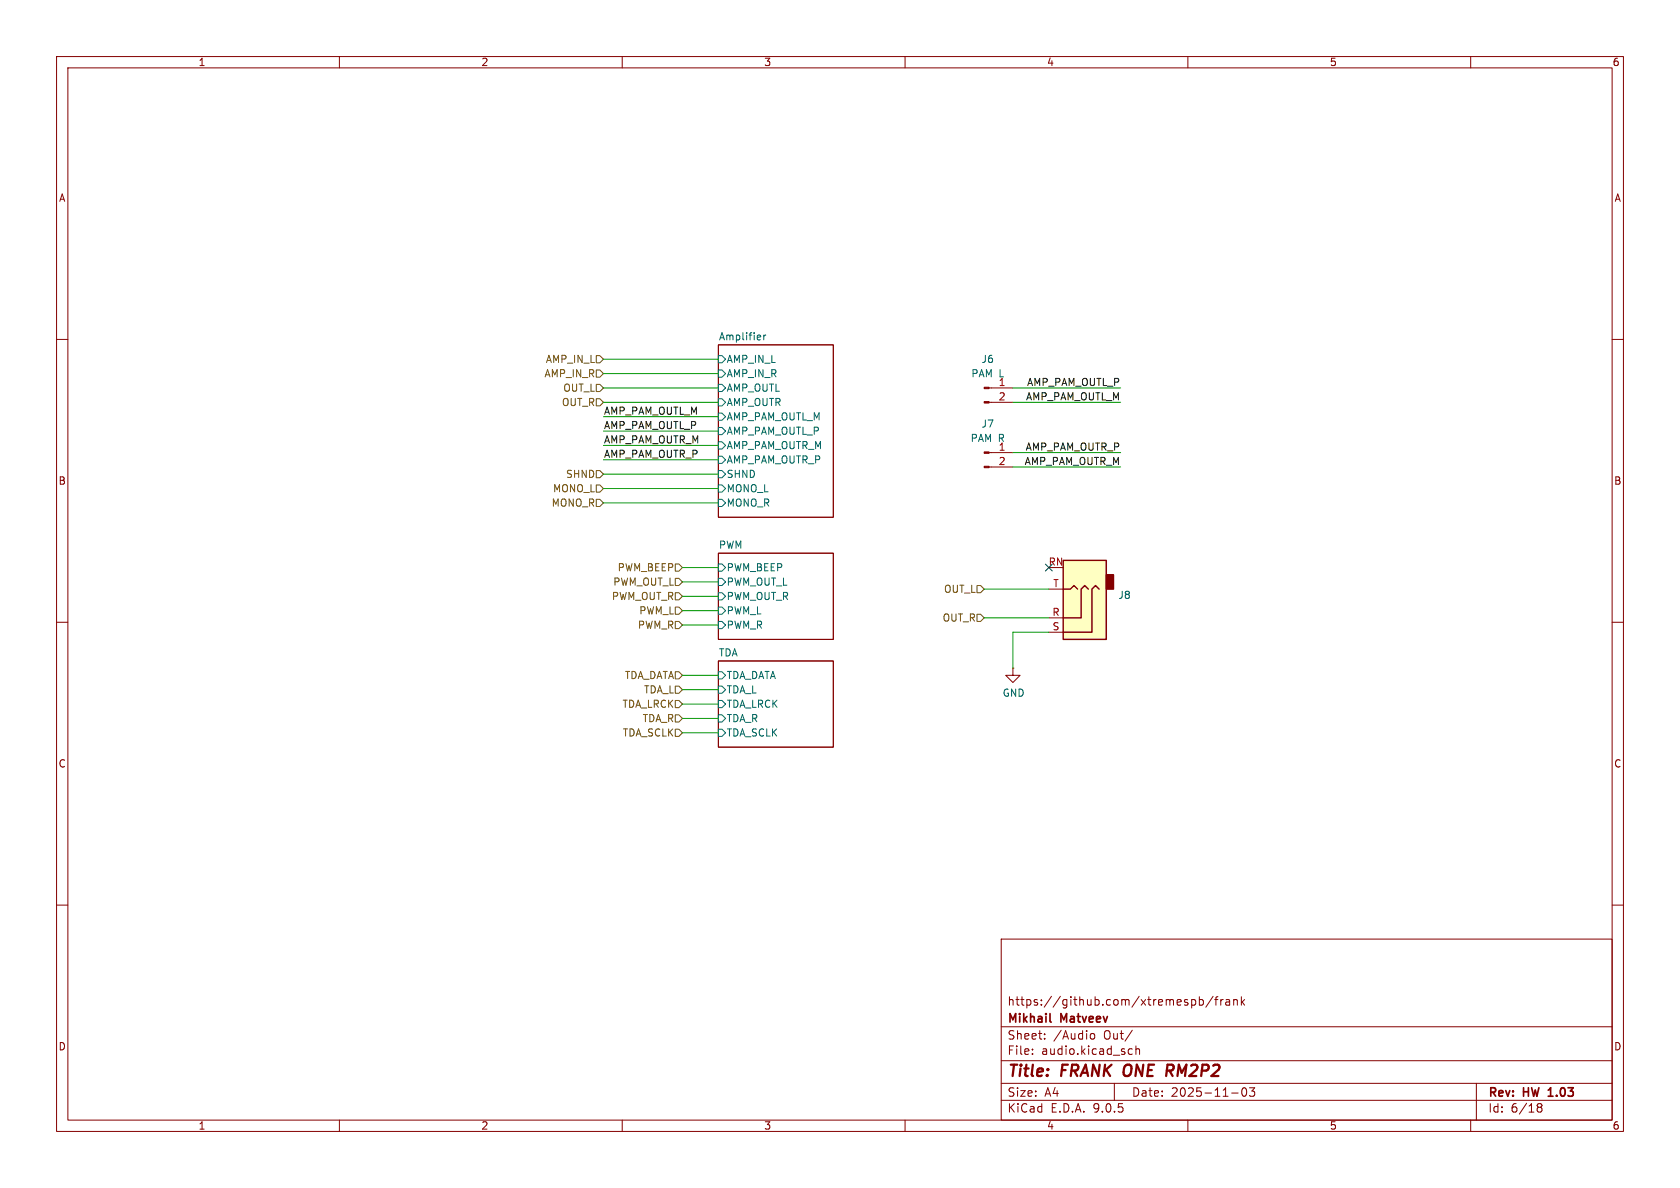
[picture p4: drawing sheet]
(kicad_sch
 (version 20250114)
 (generator "eeschema")
 (generator_version "9.0")
 (paper "A4")
 (title_block
  (title "${MODEL} ${BOARD}")
  (date "${DATE}")
  (rev "HW ${VERSION}")
  (company "Mikhail Matveev")
  (comment 1 "https://github.com/xtremespb/frank"))
 (lib_symbols
  (symbol "Connector:Conn_01x02_Pin"
   (pin_names
    (offset 1.016) (hide yes)) (exclude_from_sim no) (in_bom yes) (on_board yes)
   (property "Reference" "J" (at 0 2.54 0) (effects (font (size 1.27 1.27))))
   (property "Value" "Conn_01x02_Pin" (at 0 -5.08 0) (effects (font (size 1.27 1.27))))
   (property "Footprint" "" (at 0 0 0) (effects (font (size 1.27 1.27)) (hide yes)))
   (property "Datasheet" "~" (at 0 0 0) (effects (font (size 1.27 1.27)) (hide yes)))
   (property "Description" "Generic connector, single row, 01x02, script generated" (at 0 0 0) (effects (font (size 1.27 1.27)) (hide yes)))
   (property "ki_locked" "" (at 0 0 0) (effects (font (size 1.27 1.27))))
   (symbol "Conn_01x02_Pin_1_1"
    (rectangle (start 0.8636 0.127) (end 0 -0.127) (stroke (width 0.1524) (type default)) (fill (type outline)))
    (rectangle (start 0.8636 -2.413) (end 0 -2.667) (stroke (width 0.1524) (type default)) (fill (type outline)))
    (polyline (pts (xy 1.27 0) (xy 0.8636 0)) (stroke (width 0.1524) (type default)) (fill (type none)))
    (polyline (pts (xy 1.27 -2.54) (xy 0.8636 -2.54)) (stroke (width 0.1524) (type default)) (fill (type none)))
    (pin passive line (at 5.08 0 180) (length 3.81) (name "Pin_1" (effects (font (size 1.27 1.27)))) (number "1" (effects (font (size 1.27 1.27)))))
    (pin passive line (at 5.08 -2.54 180) (length 3.81) (name "Pin_2" (effects (font (size 1.27 1.27)))) (number "2" (effects (font (size 1.27 1.27))))))
   (embedded_fonts no))
  (symbol "FRANK:AudioJack_3.5mm" (exclude_from_sim no) (in_bom yes) (on_board yes)
   (property "Reference" "AJ2" (at -7.1119 -4.0097 0) (effects (font (size 1.27 1.27)) (justify right)))
   (property "Value" "Audio Out" (at 2.54 -11.43 0) (effects (font (size 1.27 1.27)) (justify right) (hide yes)))
   (property "Footprint" "LIBS:Jack_3.5mm" (at 0 0 0) (effects (font (size 1.27 1.27)) (hide yes)))
   (property "Datasheet" "~" (at 0 0 0) (effects (font (size 1.27 1.27)) (hide yes)))
   (property "Description" "" (at 0 0 0) (effects (font (size 1.27 1.27)) (hide yes)))
   (symbol "AudioJack_3.5mm_0_1"
    (rectangle (start -5.08 -5.08) (end -6.35 -7.62) (stroke (width 0.254) (type default)) (fill (type outline)))
    (polyline (pts (xy -1.905 -5.08) (xy -1.27 -5.715) (xy -0.635 -5.08) (xy -0.635 0) (xy 2.54 0)) (stroke (width 0.254) (type default)) (fill (type none)))
    (polyline (pts (xy 0 -5.08) (xy 0.635 -5.715) (xy 1.27 -5.08) (xy 2.54 -5.08)) (stroke (width 0.254) (type default)) (fill (type none)))
    (rectangle (start 2.54 3.81) (end -5.08 -10.16) (stroke (width 0.254) (type default)) (fill (type background)))
    (polyline (pts (xy 2.54 2.54) (xy -2.54 2.54) (xy -2.54 -5.08) (xy -3.175 -5.715) (xy -3.81 -5.08)) (stroke (width 0.254) (type default)) (fill (type none))))
   (symbol "AudioJack_3.5mm_1_1"
    (pin passive line (at 5.08 2.54 180) (length 2.54) (name "~" (effects (font (size 1.27 1.27)))) (number "S" (effects (font (size 1.27 1.27)))))
    (pin passive line (at 5.08 0 180) (length 2.54) (name "~" (effects (font (size 1.27 1.27)))) (number "R" (effects (font (size 1.27 1.27)))))
    (pin passive line (at 5.08 -5.08 180) (length 2.54) (name "~" (effects (font (size 1.27 1.27)))) (number "T" (effects (font (size 1.27 1.27)))))
    (pin passive line (at 5.08 -8.89 180) (length 2.54) (name "~" (effects (font (size 1.27 1.27)))) (number "RN" (effects (font (size 1.27 1.27))))))
   (embedded_fonts no))
  (symbol "GND_1"
   (power)
   (pin_numbers (hide yes))
   (pin_names
    (offset 0) (hide yes)) (exclude_from_sim no) (in_bom yes) (on_board yes)
   (property "Reference" "#PWR" (at 0 -6.35 0) (effects (font (size 1.27 1.27)) (hide yes)))
   (property "Value" "GND" (at 0 -3.81 0) (effects (font (size 1.27 1.27))))
   (property "Footprint" "" (at 0 0 0) (effects (font (size 1.27 1.27)) (hide yes)))
   (property "Datasheet" "" (at 0 0 0) (effects (font (size 1.27 1.27)) (hide yes)))
   (property "Description" "Power symbol creates a global label with name \"GND\" , ground" (at 0 0 0) (effects (font (size 1.27 1.27)) (hide yes)))
   (symbol "GND_1_0_1"
    (polyline (pts (xy 0 0) (xy 0 -1.27) (xy 1.27 -1.27) (xy 0 -2.54) (xy -1.27 -1.27) (xy 0 -1.27)) (stroke (width 0) (type default)) (fill (type none))))
   (symbol "GND_1_1_1"
    (pin power_in line (at 0 0 270) (length 0) (name "~" (effects (font (size 1.27 1.27)))) (number "1" (effects (font (size 1.27 1.27))))))
   (embedded_fonts no)))
 (no_connect
  (at 181.61 95.25))
 (wire
  (pts (xy 170.18 104.14) (xy 181.61 104.14))
  (stroke (width 0) (type default)))
 (wire
  (pts (xy 116.84 121.92) (xy 123.19 121.92))
  (stroke (width 0) (type default)))
 (wire
  (pts (xy 175.26 74.93) (xy 194.31 74.93))
  (stroke (width 0) (type default)))
 (wire
  (pts (xy 102.87 66.04) (xy 123.19 66.04))
  (stroke (width 0) (type default)))
 (wire
  (pts (xy 102.87 71.12) (xy 123.19 71.12))
  (stroke (width 0) (type default)))
 (wire
  (pts (xy 102.87 63.5) (xy 123.19 63.5))
  (stroke (width 0) (type default)))
 (wire
  (pts (xy 102.87 73.66) (xy 123.19 73.66))
  (stroke (width 0) (type default)))
 (wire
  (pts (xy 116.84 95.25) (xy 123.19 95.25))
  (stroke (width 0) (type default)))
 (wire
  (pts (xy 102.87 68.58) (xy 123.19 68.58))
  (stroke (width 0) (type default)))
 (wire
  (pts (xy 116.84 119.38) (xy 123.19 119.38))
  (stroke (width 0) (type default)))
 (wire
  (pts (xy 175.26 63.5) (xy 194.31 63.5))
  (stroke (width 0) (type default)))
 (wire
  (pts (xy 116.84 105.41) (xy 123.19 105.41))
  (stroke (width 0) (type default)))
 (wire
  (pts (xy 116.84 116.84) (xy 123.19 116.84))
  (stroke (width 0) (type default)))
 (wire
  (pts (xy 175.26 66.04) (xy 194.31 66.04))
  (stroke (width 0) (type default)))
 (wire
  (pts (xy 116.84 124.46) (xy 123.19 124.46))
  (stroke (width 0) (type default)))
 (wire
  (pts (xy 170.18 99.06) (xy 181.61 99.06))
  (stroke (width 0) (type default)))
 (wire
  (pts (xy 181.61 106.68) (xy 175.26 106.68))
  (stroke (width 0) (type default)))
 (wire
  (pts (xy 116.84 114.3) (xy 123.19 114.3))
  (stroke (width 0) (type default)))
 (wire
  (pts (xy 116.84 100.33) (xy 123.19 100.33))
  (stroke (width 0) (type default)))
 (wire
  (pts (xy 102.87 60.96) (xy 123.19 60.96))
  (stroke (width 0) (type default)))
 (wire
  (pts (xy 102.87 58.42) (xy 123.19 58.42))
  (stroke (width 0) (type default)))
 (wire
  (pts (xy 102.87 78.74) (xy 123.19 78.74))
  (stroke (width 0) (type default)))
 (wire
  (pts (xy 102.87 81.28) (xy 123.19 81.28))
  (stroke (width 0) (type default)))
 (wire
  (pts (xy 175.26 106.68) (xy 175.26 113.03))
  (stroke (width 0) (type default)))
 (wire
  (pts (xy 102.87 83.82) (xy 123.19 83.82))
  (stroke (width 0) (type default)))
 (wire
  (pts (xy 116.84 102.87) (xy 123.19 102.87))
  (stroke (width 0) (type default)))
 (wire
  (pts (xy 116.84 97.79) (xy 123.19 97.79))
  (stroke (width 0) (type default)))
 (wire
  (pts (xy 175.26 77.47) (xy 194.31 77.47))
  (stroke (width 0) (type default)))
 (wire
  (pts (xy 102.87 76.2) (xy 123.19 76.2))
  (stroke (width 0) (type default)))
 (label "AMP_PAM_OUTL_M"
  (at 102.87 68.58 0)
  (effects (font (size 1.27 1.27)) (justify left bottom)))
 (label "AMP_PAM_OUTL_M"
  (at 194.31 66.04 180)
  (effects (font (size 1.27 1.27)) (justify right bottom)))
 (label "AMP_PAM_OUTR_P"
  (at 102.87 76.2 0)
  (effects (font (size 1.27 1.27)) (justify left bottom)))
 (label "AMP_PAM_OUTR_M"
  (at 102.87 73.66 0)
  (effects (font (size 1.27 1.27)) (justify left bottom)))
 (label "AMP_PAM_OUTR_M"
  (at 194.31 77.47 180)
  (effects (font (size 1.27 1.27)) (justify right bottom)))
 (label "AMP_PAM_OUTL_P"
  (at 194.31 63.5 180)
  (effects (font (size 1.27 1.27)) (justify right bottom)))
 (label "AMP_PAM_OUTR_P"
  (at 194.31 74.93 180)
  (effects (font (size 1.27 1.27)) (justify right bottom)))
 (label "AMP_PAM_OUTL_P"
  (at 102.87 71.12 0)
  (effects (font (size 1.27 1.27)) (justify left bottom)))
 (hierarchical_label "PWM_OUT_R"
  (shape input)
  (at 116.84 100.33 180)
  (effects (font (size 1.27 1.27)) (justify right)))
 (hierarchical_label "TDA_SCLK"
  (shape input)
  (at 116.84 124.46 180)
  (effects (font (size 1.27 1.27)) (justify right)))
 (hierarchical_label "TDA_L"
  (shape input)
  (at 116.84 116.84 180)
  (effects (font (size 1.27 1.27)) (justify right)))
 (hierarchical_label "TDA_DATA"
  (shape input)
  (at 116.84 114.3 180)
  (effects (font (size 1.27 1.27)) (justify right)))
 (hierarchical_label "TDA_LRCK"
  (shape input)
  (at 116.84 119.38 180)
  (effects (font (size 1.27 1.27)) (justify right)))
 (hierarchical_label "PWM_OUT_L"
  (shape input)
  (at 116.84 97.79 180)
  (effects (font (size 1.27 1.27)) (justify right)))
 (hierarchical_label "PWM_R"
  (shape input)
  (at 116.84 105.41 180)
  (effects (font (size 1.27 1.27)) (justify right)))
 (hierarchical_label "AMP_IN_R"
  (shape input)
  (at 102.87 60.96 180)
  (effects (font (size 1.27 1.27)) (justify right)))
 (hierarchical_label "OUT_L"
  (shape input)
  (at 170.18 99.06 180)
  (effects (font (size 1.27 1.27)) (justify right)))
 (hierarchical_label "OUT_L"
  (shape input)
  (at 102.87 63.5 180)
  (effects (font (size 1.27 1.27)) (justify right)))
 (hierarchical_label "AMP_IN_L"
  (shape input)
  (at 102.87 58.42 180)
  (effects (font (size 1.27 1.27)) (justify right)))
 (hierarchical_label "MONO_L"
  (shape input)
  (at 102.87 81.28 180)
  (effects (font (size 1.27 1.27)) (justify right)))
 (hierarchical_label "PWM_BEEP"
  (shape input)
  (at 116.84 95.25 180)
  (effects (font (size 1.27 1.27)) (justify right)))
 (hierarchical_label "SHND"
  (shape input)
  (at 102.87 78.74 180)
  (effects (font (size 1.27 1.27)) (justify right)))
 (hierarchical_label "OUT_R"
  (shape input)
  (at 102.87 66.04 180)
  (effects (font (size 1.27 1.27)) (justify right)))
 (hierarchical_label "OUT_R"
  (shape input)
  (at 170.18 104.14 180)
  (effects (font (size 1.27 1.27)) (justify right)))
 (hierarchical_label "MONO_R"
  (shape input)
  (at 102.87 83.82 180)
  (effects (font (size 1.27 1.27)) (justify right)))
 (hierarchical_label "TDA_R"
  (shape input)
  (at 116.84 121.92 180)
  (effects (font (size 1.27 1.27)) (justify right)))
 (hierarchical_label "PWM_L"
  (shape input)
  (at 116.84 102.87 180)
  (effects (font (size 1.27 1.27)) (justify right)))
 (symbol
  (lib_name "GND_1")
  (lib_id "power:GND")
  (at 175.26 113.03 0)
  (unit 1)
  (exclude_from_sim no)
  (in_bom yes)
  (on_board yes)
  (dnp no)
  (property "Reference" "#PWR032" (at 175.26 119.38 0) (effects (font (size 1.27 1.27)) (hide yes)))
  (property "Value" "GND" (at 175.387 117.4242 0) (effects (font (size 1.27 1.27))))
  (property "Footprint" "" (at 175.26 113.03 0) (effects (font (size 1.27 1.27)) (hide yes)))
  (property "Datasheet" "" (at 175.26 113.03 0) (effects (font (size 1.27 1.27)) (hide yes)))
  (property "Description" "Power symbol creates a global label with name \"GND\" , ground" (at 175.26 113.03 0) (effects (font (size 1.27 1.27)) (hide yes)))
  (pin "1"))
 (symbol
  (lib_id "FRANK:AudioJack_3.5mm")
  (at 186.69 104.14 180)
  (unit 1)
  (exclude_from_sim no)
  (in_bom yes)
  (on_board yes)
  (dnp no)
  (property "Reference" "J8" (at 193.8019 100.1303 0) (effects (font (size 1.27 1.27)) (justify right)))
  (property "Value" "PJ-320D" (at 184.15 92.71 0) (effects (font (size 1.27 1.27)) (justify right) (hide yes)))
  (property "Footprint" "FRANK:Jack (3.5mm, PJ-320D)" (at 186.69 104.14 0) (effects (font (size 1.27 1.27)) (hide yes)))
  (property "Datasheet" "~" (at 186.69 104.14 0) (effects (font (size 1.27 1.27)) (hide yes)))
  (property "Description" "" (at 186.69 104.14 0) (effects (font (size 1.27 1.27)) (hide yes)))
  (property "AliExpress" "https://www.aliexpress.com/item/4001158231104.html" (at 186.69 104.14 0) (effects (font (size 1.27 1.27)) (hide yes)))
  (property "Attrition Qty" "" (at 186.69 104.14 0) (effects (font (size 1.27 1.27)) (hide yes)))
  (property "Category" "" (at 186.69 104.14 0) (effects (font (size 1.27 1.27)) (hide yes)))
  (property "Class" "" (at 186.69 104.14 0) (effects (font (size 1.27 1.27)) (hide yes)))
  (property "Crystal Type" "" (at 186.69 104.14 0) (effects (font (size 1.27 1.27)) (hide yes)))
  (property "Frequency" "" (at 186.69 104.14 0) (effects (font (size 1.27 1.27)) (hide yes)))
  (property "Frequency Stability" "" (at 186.69 104.14 0) (effects (font (size 1.27 1.27)) (hide yes)))
  (property "Frequency Tolerance" "" (at 186.69 104.14 0) (effects (font (size 1.27 1.27)) (hide yes)))
  (property "Load Capacitance" "" (at 186.69 104.14 0) (effects (font (size 1.27 1.27)) (hide yes)))
  (property "Manufacturer" "" (at 186.69 104.14 0) (effects (font (size 1.27 1.27)) (hide yes)))
  (property "Minimum Qty" "" (at 186.69 104.14 0) (effects (font (size 1.27 1.27)) (hide yes)))
  (property "Normal Temperature Frequency Tolerance" "" (at 186.69 104.14 0) (effects (font (size 1.27 1.27)) (hide yes)))
  (property "Operating Temperature" "" (at 186.69 104.14 0) (effects (font (size 1.27 1.27)) (hide yes)))
  (property "Part" "" (at 186.69 104.14 0) (effects (font (size 1.27 1.27)) (hide yes)))
  (property "Process" "" (at 186.69 104.14 0) (effects (font (size 1.27 1.27)) (hide yes)))
  (property "Stock" "" (at 186.69 104.14 0) (effects (font (size 1.27 1.27)) (hide yes)))
  (property "Type" "" (at 186.69 104.14 0) (effects (font (size 1.27 1.27)) (hide yes)))
  (pin "R")
  (pin "S")
  (pin "T")
  (pin "RN"))
 (symbol
  (lib_id "Connector:Conn_01x02_Pin")
  (at 170.18 74.93 0)
  (unit 1)
  (exclude_from_sim no)
  (in_bom yes)
  (on_board yes)
  (dnp no)
  (property "Reference" "J7" (at 170.815 69.85 0) (effects (font (size 1.27 1.27))))
  (property "Value" "PAM R" (at 170.815 72.39 0) (effects (font (size 1.27 1.27))))
  (property "Footprint" "FRANK:Connector Female 1.25 JST 2P" (at 170.18 74.93 0) (effects (font (size 1.27 1.27)) (hide yes)))
  (property "Datasheet" "https://www.aliexpress.com/item/1005001649158434.html" (at 170.18 74.93 0) (effects (font (size 1.27 1.27)) (hide yes)))
  (property "Description" "Generic connector, single row, 01x02, script generated" (at 170.18 74.93 0) (effects (font (size 1.27 1.27)) (hide yes)))
  (property "AliExpress" "https://www.aliexpress.com/item/1005001649158434.html" (at 180.594 82.296 0) (effects (font (size 1.27 1.27)) (hide yes)))
  (property "Attrition Qty" "" (at 170.18 74.93 0) (effects (font (size 1.27 1.27)) (hide yes)))
  (property "Category" "" (at 170.18 74.93 0) (effects (font (size 1.27 1.27)) (hide yes)))
  (property "Class" "" (at 170.18 74.93 0) (effects (font (size 1.27 1.27)) (hide yes)))
  (property "Crystal Type" "" (at 170.18 74.93 0) (effects (font (size 1.27 1.27)) (hide yes)))
  (property "Frequency" "" (at 170.18 74.93 0) (effects (font (size 1.27 1.27)) (hide yes)))
  (property "Frequency Stability" "" (at 170.18 74.93 0) (effects (font (size 1.27 1.27)) (hide yes)))
  (property "Frequency Tolerance" "" (at 170.18 74.93 0) (effects (font (size 1.27 1.27)) (hide yes)))
  (property "Load Capacitance" "" (at 170.18 74.93 0) (effects (font (size 1.27 1.27)) (hide yes)))
  (property "Manufacturer" "" (at 170.18 74.93 0) (effects (font (size 1.27 1.27)) (hide yes)))
  (property "Minimum Qty" "" (at 170.18 74.93 0) (effects (font (size 1.27 1.27)) (hide yes)))
  (property "Normal Temperature Frequency Tolerance" "" (at 170.18 74.93 0) (effects (font (size 1.27 1.27)) (hide yes)))
  (property "Operating Temperature" "" (at 170.18 74.93 0) (effects (font (size 1.27 1.27)) (hide yes)))
  (property "Part" "" (at 170.18 74.93 0) (effects (font (size 1.27 1.27)) (hide yes)))
  (property "Process" "" (at 170.18 74.93 0) (effects (font (size 1.27 1.27)) (hide yes)))
  (property "Stock" "" (at 170.18 74.93 0) (effects (font (size 1.27 1.27)) (hide yes)))
  (property "Type" "" (at 170.18 74.93 0) (effects (font (size 1.27 1.27)) (hide yes)))
  (pin "2")
  (pin "1"))
 (symbol
  (lib_id "Connector:Conn_01x02_Pin")
  (at 170.18 63.5 0)
  (unit 1)
  (exclude_from_sim no)
  (in_bom yes)
  (on_board yes)
  (dnp no)
  (property "Reference" "J6" (at 170.815 58.42 0) (effects (font (size 1.27 1.27))))
  (property "Value" "PAM L" (at 170.815 60.96 0) (effects (font (size 1.27 1.27))))
  (property "Footprint" "FRANK:Connector Female 1.25 JST 2P" (at 170.18 63.5 0) (effects (font (size 1.27 1.27)) (hide yes)))
  (property "Datasheet" "https://www.aliexpress.com/item/1005001649158434.html" (at 170.18 63.5 0) (effects (font (size 1.27 1.27)) (hide yes)))
  (property "Description" "Generic connector, single row, 01x02, script generated" (at 170.18 63.5 0) (effects (font (size 1.27 1.27)) (hide yes)))
  (property "AliExpress" "https://www.aliexpress.com/item/1005001649158434.html" (at 182.118 51.816 0) (effects (font (size 1.27 1.27)) (hide yes)))
  (property "Attrition Qty" "" (at 170.18 63.5 0) (effects (font (size 1.27 1.27)) (hide yes)))
  (property "Category" "" (at 170.18 63.5 0) (effects (font (size 1.27 1.27)) (hide yes)))
  (property "Class" "" (at 170.18 63.5 0) (effects (font (size 1.27 1.27)) (hide yes)))
  (property "Crystal Type" "" (at 170.18 63.5 0) (effects (font (size 1.27 1.27)) (hide yes)))
  (property "Frequency" "" (at 170.18 63.5 0) (effects (font (size 1.27 1.27)) (hide yes)))
  (property "Frequency Stability" "" (at 170.18 63.5 0) (effects (font (size 1.27 1.27)) (hide yes)))
  (property "Frequency Tolerance" "" (at 170.18 63.5 0) (effects (font (size 1.27 1.27)) (hide yes)))
  (property "Load Capacitance" "" (at 170.18 63.5 0) (effects (font (size 1.27 1.27)) (hide yes)))
  (property "Manufacturer" "" (at 170.18 63.5 0) (effects (font (size 1.27 1.27)) (hide yes)))
  (property "Minimum Qty" "" (at 170.18 63.5 0) (effects (font (size 1.27 1.27)) (hide yes)))
  (property "Normal Temperature Frequency Tolerance" "" (at 170.18 63.5 0) (effects (font (size 1.27 1.27)) (hide yes)))
  (property "Operating Temperature" "" (at 170.18 63.5 0) (effects (font (size 1.27 1.27)) (hide yes)))
  (property "Part" "" (at 170.18 63.5 0) (effects (font (size 1.27 1.27)) (hide yes)))
  (property "Process" "" (at 170.18 63.5 0) (effects (font (size 1.27 1.27)) (hide yes)))
  (property "Stock" "" (at 170.18 63.5 0) (effects (font (size 1.27 1.27)) (hide yes)))
  (property "Type" "" (at 170.18 63.5 0) (effects (font (size 1.27 1.27)) (hide yes)))
  (pin "2")
  (pin "1"))
 (sheet
  (at 123.19 111.76)
  (size 20.32 15.24)
  (exclude_from_sim no)
  (in_bom yes)
  (on_board yes)
  (dnp no)
  (fields_autoplaced yes)
  (stroke (width 0.1524) (type solid))
  (fill (color 0 0 0 0.0000))
  (property "Sheetname" "TDA" (at 123.19 111.0484 0) (effects (font (size 1.27 1.27)) (justify left bottom)))
  (property "Sheetfile" "tda.kicad_sch" (at 123.19 127.5846 0) (effects (font (size 1.27 1.27)) (justify left top) (hide yes)))
  (pin "TDA_DATA" input (at 123.19 114.3 180) (effects (font (size 1.27 1.27)) (justify left)))
  (pin "TDA_L" input (at 123.19 116.84 180) (effects (font (size 1.27 1.27)) (justify left)))
  (pin "TDA_LRCK" input (at 123.19 119.38 180) (effects (font (size 1.27 1.27)) (justify left)))
  (pin "TDA_R" input (at 123.19 121.92 180) (effects (font (size 1.27 1.27)) (justify left)))
  (pin "TDA_SCLK" input (at 123.19 124.46 180) (effects (font (size 1.27 1.27)) (justify left))))
 (sheet
  (at 123.19 55.88)
  (size 20.32 30.48)
  (exclude_from_sim no)
  (in_bom yes)
  (on_board yes)
  (dnp no)
  (fields_autoplaced yes)
  (stroke (width 0.1524) (type solid))
  (fill (color 0 0 0 0.0000))
  (property "Sheetname" "Amplifier" (at 123.19 55.1684 0) (effects (font (size 1.27 1.27)) (justify left bottom)))
  (property "Sheetfile" "amp.kicad_sch" (at 123.19 86.9446 0) (effects (font (size 1.27 1.27)) (justify left top) (hide yes)))
  (pin "AMP_IN_L" input (at 123.19 58.42 180) (effects (font (size 1.27 1.27)) (justify left)))
  (pin "AMP_IN_R" input (at 123.19 60.96 180) (effects (font (size 1.27 1.27)) (justify left)))
  (pin "AMP_OUTL" input (at 123.19 63.5 180) (effects (font (size 1.27 1.27)) (justify left)))
  (pin "AMP_OUTR" input (at 123.19 66.04 180) (effects (font (size 1.27 1.27)) (justify left)))
  (pin "AMP_PAM_OUTL_M" input (at 123.19 68.58 180) (effects (font (size 1.27 1.27)) (justify left)))
  (pin "AMP_PAM_OUTL_P" input (at 123.19 71.12 180) (effects (font (size 1.27 1.27)) (justify left)))
  (pin "AMP_PAM_OUTR_M" input (at 123.19 73.66 180) (effects (font (size 1.27 1.27)) (justify left)))
  (pin "AMP_PAM_OUTR_P" input (at 123.19 76.2 180) (effects (font (size 1.27 1.27)) (justify left)))
  (pin "SHND" input (at 123.19 78.74 180) (effects (font (size 1.27 1.27)) (justify left)))
  (pin "MONO_R" input (at 123.19 83.82 180) (effects (font (size 1.27 1.27)) (justify left)))
  (pin "MONO_L" input (at 123.19 81.28 180) (effects (font (size 1.27 1.27)) (justify left))))
 (sheet
  (at 123.19 92.71)
  (size 20.32 15.24)
  (exclude_from_sim no)
  (in_bom yes)
  (on_board yes)
  (dnp no)
  (fields_autoplaced yes)
  (stroke (width 0.1524) (type solid))
  (fill (color 0 0 0 0.0000))
  (property "Sheetname" "PWM" (at 123.19 91.9984 0) (effects (font (size 1.27 1.27)) (justify left bottom)))
  (property "Sheetfile" "pwm.kicad_sch" (at 123.19 108.5346 0) (effects (font (size 1.27 1.27)) (justify left top) (hide yes)))
  (pin "PWM_L" input (at 123.19 102.87 180) (effects (font (size 1.27 1.27)) (justify left)))
  (pin "PWM_R" input (at 123.19 105.41 180) (effects (font (size 1.27 1.27)) (justify left)))
  (pin "PWM_BEEP" input (at 123.19 95.25 180) (effects (font (size 1.27 1.27)) (justify left)))
  (pin "PWM_OUT_L" input (at 123.19 97.79 180) (effects (font (size 1.27 1.27)) (justify left)))
  (pin "PWM_OUT_R" input (at 123.19 100.33 180) (effects (font (size 1.27 1.27)) (justify left)))))
